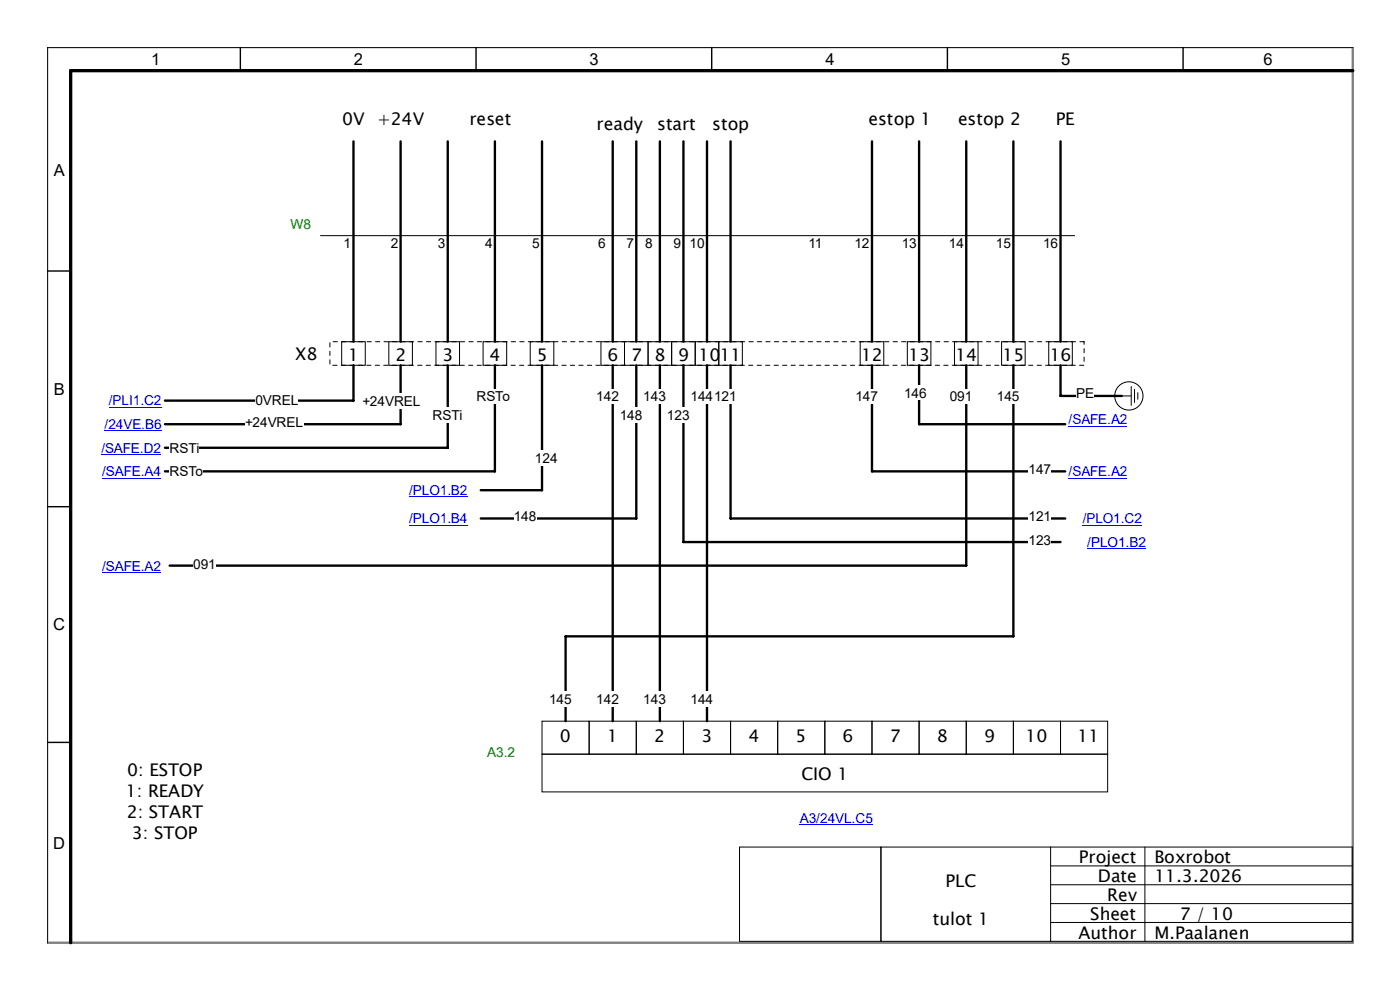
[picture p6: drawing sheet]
<svg xmlns="http://www.w3.org/2000/svg" width="297mm" height="210mm" viewBox="0 0 297 210" stroke-linecap="round" stroke-linejoin="round" font-family="sans-serif">
<g fill="none" stroke="#000" stroke-width=".21">
<path d="M72.5 72.5h5v5h-5zM82.5 72.5h5v5h-5zM92.5 72.5h5v5h-5zM102.5 72.5h5v5h-5zM112.5 72.5h5v5h-5zM127.5 72.5h5v5h-5zM115 153h10v7h-10zM115 160h120v8h-120zM125 153h10v7h-10zM135 153h10v7h-10zM145 153h10v7h-10zM155 153h10v7h-10z"/>
<path d="M165 153h10v7h-10zM175 153h10v7h-10zM185 153h10v7h-10zM195 153h10v7h-10zM205 153h10v7h-10zM215 153h10v7h-10zM225 153h10v7h-10z"/>
</g>
<path d="M75 77.5v7.5h-40" fill="none" stroke="#000" stroke-width=".5"/>
<path d="M54.2 83.4h9.1v3.2h-9.1z" fill="#fff"/>
<path d="M132.5 72.5h5v5h-5zM137.5 72.5h5v5h-5zM142.5 72.5h5v5h-5zM152.5 72.5h5v5h-5zM182.5 72.5h5v5h-5zM192.5 72.5h5v5h-5zM202.5 72.5h5v5h-5zM212.5 72.5h5v5h-5zM222.5 72.5h5v5h-5z" fill="none" stroke="#000" stroke-width=".21"/>
<path d="M85 77.5v12.5h-50" fill="none" stroke="#000" stroke-width=".5"/>
<g fill="#fff">
<path d="M76.9 83.5h12.3v3.2h-12.3z"/>
<path d="M52 88h12.3v3.2h-12.3z"/>
</g>
<path d="M95 77.5v17.5h-60" fill="none" stroke="#000" stroke-width=".5"/>
<g fill="#fff">
<path d="M91.8 86.5h6.3v3.2h-6.3z"/>
<path d="M36 93.4h6.3v3.2h-6.3z"/>
</g>
<path d="M105 77.5v22.5h-70" fill="none" stroke="#000" stroke-width=".5"/>
<g fill="#fff">
<path d="M101.1 82.5h7.1v3.2h-7.1z"/>
<path d="M36 98.4h7.1v3.2h-7.1z"/>
</g>
<path d="M130 77.5v75.5" fill="none" stroke="#000" stroke-width=".5"/>
<g fill="#fff">
<path d="M126.5 146.7h4.8v3.2h-4.8z"/>
<path d="M126.5 82.5h4.8v3.2h-4.8z"/>
</g>
<path d="M140 77.5v75.5" fill="none" stroke="#000" stroke-width=".5"/>
<g fill="#fff">
<path d="M136.5 146.7h4.8v3.2h-4.8z"/>
<path d="M136.5 82.5h4.8v3.2h-4.8z"/>
</g>
<path d="M150 77.5v75.5" fill="none" stroke="#000" stroke-width=".5"/>
<g fill="#fff">
<path d="M146.5 146.7h4.8v3.2h-4.8z"/>
<path d="M146.5 82.5h4.8v3.2h-4.8z"/>
</g>
<g fill="none" stroke="#000" stroke-width=".5">
<path d="M75 30v42.5M85 30v42.5M95 30v42.5M105 30v42.5M115 30v42.5M130 30v42.5M135 30v42.5M140 30v42.5M145 30v42.5M150 30v42.5M155 30v42.5M185 30v42.5"/>
<path d="M195 30v42.5M205 30v42.5M215 30v42.5M225 30v42.5M225 77.5v6.5h13"/>
</g>
<path d="M70 72.5h160v5h-160z" fill="none" stroke="#000" stroke-width=".21" stroke-dasharray=".9 .9"/>
<g fill="none" stroke="#000" stroke-width=".21">
<path d="M238 84h2M240 82v4M240.7 82.6v2.8M241.4 83.3v1.4"/>
<circle cx="239.5" cy="84" r="3"/>
</g>
<path d="M228.3 81.7h3.8v3.2h-3.8z" fill="#fff"/>
<path d="M68 50h160" fill="none" stroke="#000" stroke-width=".21"/>
<path d="M215 77.5v57.5h-95v18" fill="none" stroke="#000" stroke-width=".5"/>
<g fill="#fff">
<path d="M211.5 82.5h4.8v3.2h-4.8z"/>
<path d="M116.5 146.7h4.8v3.2h-4.8z"/>
</g>
<path d="M205 77.5v42.5h-169" fill="none" stroke="#000" stroke-width=".5"/>
<g fill="#fff">
<path d="M201.5 82.5h4.8v3.2h-4.8z"/>
<path d="M41 118h4.8v3.2h-4.8z"/>
</g>
<path d="M115 77.5v26.5h-13" fill="none" stroke="#000" stroke-width=".5"/>
<path d="M113.5 95.6h4.8v3.2h-4.8z" fill="#fff"/>
<path d="M135 77.5v32.5h-33" fill="none" stroke="#000" stroke-width=".5"/>
<g fill="#fff">
<path d="M131.5 86.5h4.8v3.2h-4.8z"/>
<path d="M109 108h4.8v3.2h-4.8z"/>
</g>
<path d="M145 77.5v37.5h80" fill="none" stroke="#000" stroke-width=".5"/>
<g fill="#fff">
<path d="M141.5 86.5h4.8v3.2h-4.8z"/>
<path d="M218.2 113h4.8v3.2h-4.8z"/>
</g>
<path d="M155 77.5v32.5h71" fill="none" stroke="#000" stroke-width=".5"/>
<g fill="#fff">
<path d="M151.5 82.5h4.8v3.2h-4.8z"/>
<path d="M218.2 108h4.8v3.2h-4.8z"/>
</g>
<path d="M195 77.5v12.5h31" fill="none" stroke="#000" stroke-width=".5"/>
<path d="M191.8 81.7h4.8v3.2h-4.8z" fill="#fff"/>
<path d="M185 77.5v22.5h41" fill="none" stroke="#000" stroke-width=".5"/>
<g fill="#fff">
<path d="M181.5 82.5h4.8v3.2h-4.8z"/>
<path d="M218.2 98h4.8v3.2h-4.8z"/>
</g>
<path d="M147.5 72.5h5v5h-5z" fill="none" stroke="#000" stroke-width=".21"/>
<path d="M169.7 171.9h15.5v3.2h-15.5z" fill="#fff"/>
<path d="M169.7 174.9h15.5" fill="none" stroke="#00f" stroke-width=".21"/>
<path d="M23.1 83.4h11.2v3.3h-11.2z" fill="#fff"/>
<path d="M23.1 86.4h11.2" fill="none" stroke="#00f" stroke-width=".21"/>
<path d="M22.2 88.4h12.1v3.3h-12.1z" fill="#fff"/>
<path d="M22.2 91.4h12.1" fill="none" stroke="#00f" stroke-width=".21"/>
<path d="M21.5 93.4h12.7v3.2h-12.7z" fill="#fff"/>
<path d="M21.5 96.4h12.7" fill="none" stroke="#00f" stroke-width=".21"/>
<path d="M21.7 98.4h12.5v3.2h-12.5z" fill="#fff"/>
<path d="M21.7 101.4h12.5" fill="none" stroke="#00f" stroke-width=".21"/>
<path d="M21.7 118.4h12.5v3.3h-12.5z" fill="#fff"/>
<path d="M21.7 121.4h12.5" fill="none" stroke="#00f" stroke-width=".21"/>
<path d="M86.8 102.4h12.4v3.3h-12.4z" fill="#fff"/>
<path d="M86.8 105.4h12.4" fill="none" stroke="#00f" stroke-width=".21"/>
<path d="M86.8 108.4h12.4v3.2h-12.4z" fill="#fff"/>
<path d="M86.8 111.4h12.4" fill="none" stroke="#00f" stroke-width=".21"/>
<path d="M230.7 113.4h12.4v3.3h-12.4z" fill="#fff"/>
<path d="M230.7 116.4h12.4" fill="none" stroke="#00f" stroke-width=".21"/>
<path d="M229.7 108.4h12.6v3.2h-12.6z" fill="#fff"/>
<path d="M229.7 111.4h12.6" fill="none" stroke="#00f" stroke-width=".21"/>
<path d="M226.7 87.4h12.5v3.2h-12.5z" fill="#fff"/>
<path d="M226.7 90.4h12.5" fill="none" stroke="#00f" stroke-width=".21"/>
<path d="M226.7 98.4h12.5v3.2h-12.5z" fill="#fff"/>
<path d="M226.7 101.4h12.5" fill="none" stroke="#00f" stroke-width=".21"/>
<path d="M10 10h277v190h-277z" fill="none" stroke="#7f7f7f" stroke-width=".5"/>
<path d="M51 10v5M101 10v5M151 10v5M201 10v5M251 10v5M287 10h-277v190M10 57.5h5M10 107.5h5M10 157.5h5" fill="none" stroke="#000" stroke-width=".3"/>
<path d="M287 15h-272v185" fill="none" stroke="#000" stroke-width=".7"/>
<path d="M156.9 179.7h30v20h-30zM186.9 179.7h36v20h-36zM222.9 179.7h64v20h-64M242.9 179.7v20M222.9 183.7h64M222.9 187.7h64M222.9 191.7h64M222.9 195.7h64" fill="none" stroke="#000" stroke-width=".21"/>
<g font-size="3.7">
<text x="72.6" y="26.5">0V</text>
<text x="80" y="26.5">+24V</text>
<text x="99.6" y="26.5">reset</text>
<text x="126.6" y="27.5">ready</text>
<text x="139.4" y="27.5">start</text>
<text x="151.1" y="27.5">stop</text>
<text x="184.3" y="26.5">estop 1</text>
<text x="203.3" y="26.5">estop 2</text>
<text x="224" y="26.5">PE</text>
<text x="62.7" y="76.5">X8</text>
<text x="73.9" y="76.6">1</text>
<text x="83.9" y="76.6">2</text>
<text x="93.9" y="76.6">3</text>
<text x="103.9" y="76.6">4</text>
<text x="113.9" y="76.6">5</text>
<text x="128.9" y="76.6">6</text>
<text x="133.9" y="76.6">7</text>
<text x="138.9" y="76.6">8</text>
<text x="143.9" y="76.6">9 1011</text>
<text x="182.7" y="76.6">12</text>
<text x="192.7" y="76.6">13</text>
<text x="202.7" y="76.6">14</text>
<text x="212.7" y="76.6">15</text>
<text x="222.7" y="76.6">16</text>
<text x="118.8" y="157.5">0</text>
<text x="128.8" y="157.5">1</text>
<text x="138.8" y="157.5">2</text>
<text x="148.8" y="157.5">3</text>
<text x="158.8" y="157.5">4</text>
<text x="168.8" y="157.5">5</text>
<text x="178.8" y="157.5">6</text>
<text x="188.8" y="157.5">7</text>
<text x="198.8" y="157.5">8</text>
<text x="208.8" y="157.5">9</text>
<text x="217.6" y="157.5">10</text>
<text x="228.6" y="157.5">11</text>
<text x="27" y="164.7">0: ESTOP</text>
<text x="170" y="165.5">CIO 1</text>
<text x="26.7" y="169.1">1: READY</text>
<text x="26.9" y="173.5">2: START</text>
<text x="28" y="177.9">3: STOP</text>
<text x="228.9" y="183.2">Project</text>
<text x="244.9" y="183.2">Boxrobot</text>
<text x="200.6" y="188.2">PLC</text>
<text x="232.9" y="187.2">Date</text>
<text x="234.9" y="191.2">Rev</text>
<text x="244.9" y="187.2">11.3.2026</text>
<text x="197.9" y="196.2">tulot 1</text>
<text x="231.3" y="195.2">Sheet</text>
<text x="250.3" y="195.2">7 / 10</text>
<text x="228.8" y="199.2">Author</text>
<text x="244.9" y="199.2">M.Paalanen</text>
</g>
<g font-size="3.5">
<text x="32.1" y="13.7">1</text>
<text x="75.1" y="13.7">2</text>
<text x="125.1" y="13.7">3</text>
<text x="175.1" y="13.7">4</text>
<text x="225.1" y="13.7">5</text>
<text x="268.1" y="13.7">6</text>
<text x="11.4" y="37.4">A</text>
<text x="11.4" y="83.7">B</text>
<text x="11.3" y="133.7">C</text>
<text x="11.3" y="180">D</text>
</g>
<g font-size="2.9" fill="#008000">
<text x="61.6" y="48.6">W8</text>
<text x="103.4" y="160.5">A3.2</text>
</g>
<g font-size="2.9">
<text x="72.9" y="52.7">1</text>
<text x="82.9" y="52.7">2</text>
<text x="92.9" y="52.7">3</text>
<text x="102.9" y="52.7">4</text>
<text x="112.9" y="52.7">5</text>
<text x="126.9" y="52.7">6</text>
<text x="132.9" y="52.7">7</text>
<text x="136.9" y="52.7">8</text>
<text x="142.9" y="52.7">9 10</text>
<text x="171.5" y="52.7">11</text>
<text x="181.3" y="52.7">12</text>
<text x="191.3" y="52.7">13</text>
<text x="201.3" y="52.7">14</text>
<text x="211.3" y="52.7">15</text>
<text x="221.3" y="52.7">16</text>
<text x="54.2" y="86">0VREL</text>
<text x="76.9" y="86.1">+24VREL</text>
<text x="91.8" y="89.1">RSTi</text>
<text x="101.1" y="85.1">RSTo</text>
<text x="126.5" y="85.1">142</text>
<text x="131.5" y="89.1">148</text>
<text x="136.5" y="85.1">143</text>
<text x="141.5" y="89.1">123</text>
<text x="146.5" y="85.1">144</text>
<text x="151.5" y="85.1">121</text>
<text x="181.5" y="85.1">147</text>
<text x="191.8" y="84.3">146</text>
<text x="201.5" y="85.1">091</text>
<text x="211.5" y="85.1">145</text>
<text x="228.3" y="84.3">PE</text>
<text x="52" y="90.6">+24VREL</text>
<text x="36" y="96">RSTi</text>
<text x="36" y="101">RSTo</text>
<text x="113.5" y="98.2">124</text>
<text x="218.2" y="100.6">147</text>
<text x="109" y="110.6">148</text>
<text x="218.2" y="110.6">121</text>
<text x="218.2" y="115.6">123</text>
<text x="41" y="120.6">091</text>
<text x="116.5" y="149.3">145</text>
<text x="126.5" y="149.3">142</text>
<text x="136.5" y="149.3">143</text>
<text x="146.5" y="149.3">144</text>
</g>
<g font-size="2.9" fill="#00f">
<text x="23.1" y="86">/PLI1.C2</text>
<text x="22.2" y="91">/24VE.B6</text>
<text x="226.7" y="90">/SAFE.A2</text>
<text x="21.5" y="96">/SAFE.D2</text>
<text x="21.7" y="101">/SAFE.A4</text>
<text x="226.7" y="101">/SAFE.A2</text>
<text x="86.8" y="105">/PLO1.B2</text>
<text x="86.8" y="111">/PLO1.B4</text>
<text x="229.7" y="111">/PLO1.C2</text>
<text x="230.7" y="116">/PLO1.B2</text>
<text x="21.7" y="121">/SAFE.A2</text>
<text x="169.7" y="174.5">A3/24VL.C5</text>
</g>
</svg>
